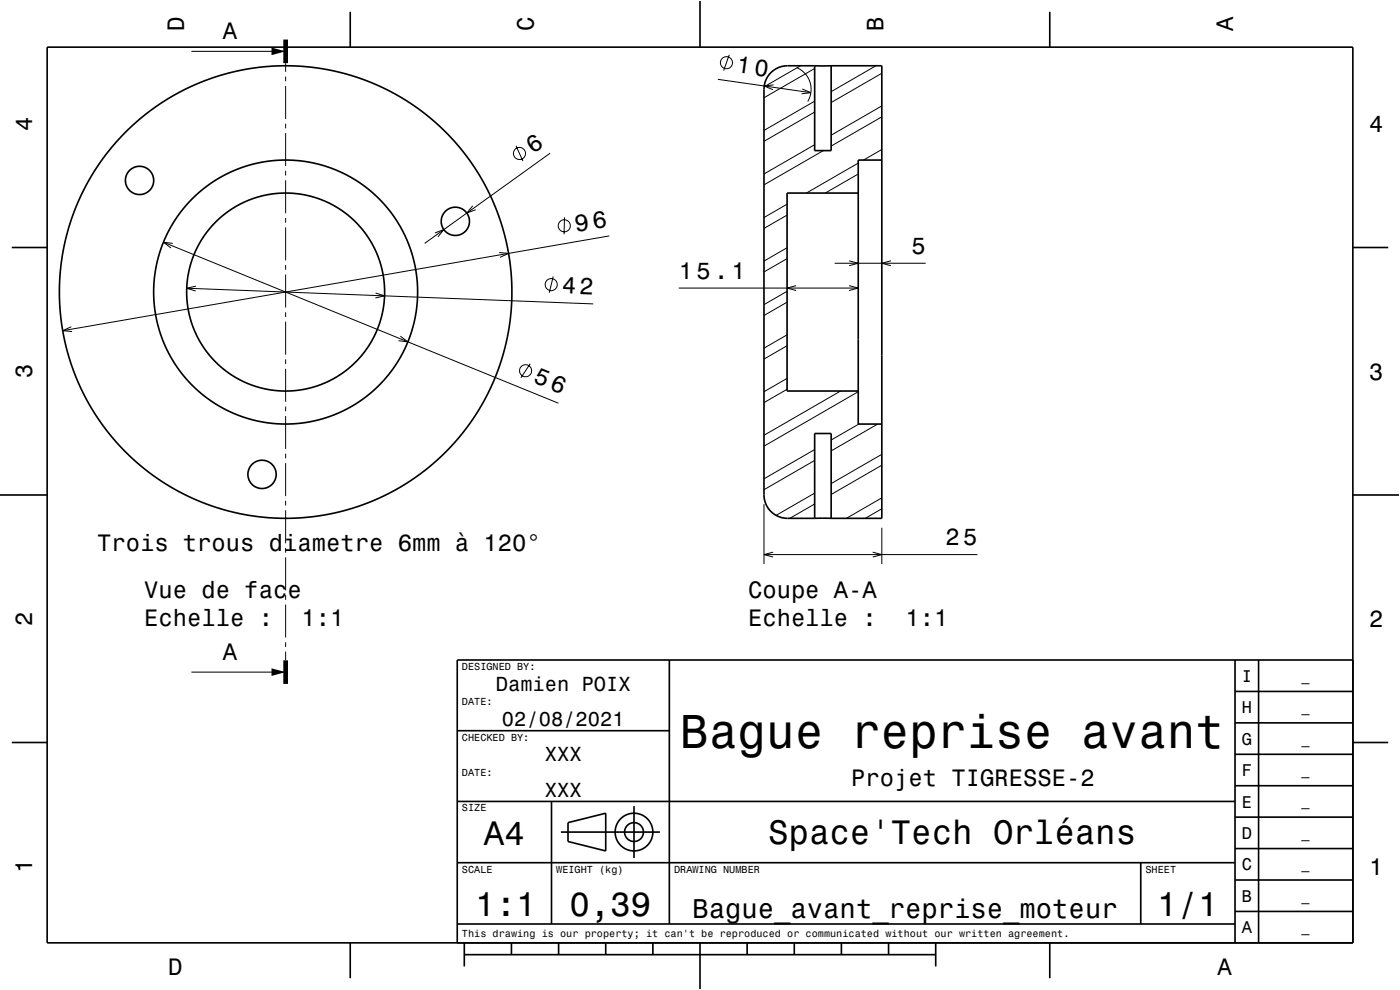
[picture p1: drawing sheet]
<svg xmlns="http://www.w3.org/2000/svg" width="297mm" height="210mm" viewBox="0 0 297 210" stroke-linecap="round" stroke-linejoin="round" font-family="sans-serif">
<g fill="none" stroke="#000" stroke-width=".21">
<path d="M40.6 10.9h20M60.6 13.4v1.8M60.6 16.2v1M60.6 18.2v7M152.3 16.8l19.7 2.9M154.7 11.6l-1.2 3.4M164.1 18l-2 .2 1.9 .8M169 14.3a5 5 0 0 1 2.4 7.2M169.8 13.9l-7.7 4.5M170.2 18.9l1.8 .8-2 .2M172.8 14.5l-10.7 6.2M185.8 13.9l-9.5 5.5"/>
<path d="M187.1 15.5l-10.8 6.3M60.6 26.2v1M60.6 28.2v7M60.6 36.2v1M60.6 38.2v7M109.5 30.9l1.4 3.3M116.7 32.5l-26.6 19.1M172.8 23.8l-10.7 6.2M172.8 30.7l-10.7 6.2M172.8 21.5l-10.7 6.2M174.7 32l-12.6 7.2M182.1 36.9l-7 4.1"/>
<path d="M182.1 34.6l-11 6.4M187.1 24.8l-10.8 6.2M187.1 31.7l-3.9 2.3M187.1 22.5l-10.8 6.2M34.7 51.4l83.8 34.1M36.7 51.6l-2-.2 1.6 1.2M60.6 46.2v1M60.6 48.2v7M60.6 56.2v1M60.6 58.2v7M92.3 49.4l1.9-.7-1.3 1.5M100.3 43.7l-1.3 1.5 1.9-.7"/>
<path d="M105.9 53.6l2 .1-1.8 .9M117.4 58.6l-.9 3.5M119.8 46.1l-.1 3.6M129.3 50l-116 20.1M167 54.9l-4.9 2.8M167 45.6l-4.9 2.9M167 52.6l-4.9 2.8M167 43.3l-4.9 2.8M177.1 55.8h19.3M180.1 55.3l2 .5-2 .6M189 55.3l-1.9 .5 1.9 .6M15.1 69.3l-1.8 .8 2 .2"/>
<path d="M39.6 61.1l86.2 3.4M41.6 60.7l-2 .4 1.9 .6M60.6 66.2v1M60.6 68.2v7M60.6 76.2v1M60.6 78.2v7M79.7 62.2l1.9 .6-2 .4M84.9 71.3l1.6 1.2-2-.2M112.5 77.2l-2 2.9M144 61.1h38.1M167 73.3l-4.9 2.9M167 64.1l-4.9 2.8"/>
<path d="M167 71l-4.9 2.9M167 61.8l-4.9 2.8M168.9 60.6l-1.9 .5 1.9 .5M180.1 60.6l2 .5-2 .5M60.6 86.2v1M60.6 88.2v7M60.6 96.2v1M60.6 98.2v7M167 82.6l-4.9 2.8M167 80.3l-4.9 2.8M172.8 97.7l-10.7 6.2M172.8 95.4l-10.7 6.2"/>
<path d="M178.3 82.9l-16.2 9.4M182.1 83.1l-20 11.5M182.2 90l-5.9 3.3M186.2 90l-9.9 5.7M187.1 98.7l-10.8 6.2M187.1 96.4l-10.8 6.2M60.6 106.2v1M60.6 108.2v7M60.6 116.2v1M60.6 118.2v7M162.1 107v12.6M162.1 117.6h45.3"/>
<path d="M164 117.1l-1.9 .5 1.9 .6M172.8 106.9l-5.2 3.1M172.8 104.6l-8.2 4.7M185.1 117.1l2 .5-2 .6M187.1 107.9l-3.5 2.1M187.1 105.6l-7.5 4.4M187.1 112v7.6M60.6 126.2v1M60.6 128.2v7M60.6 136.2v1M60.6 138.2v1.9M40.6 142.6h20"/>
<circle cx="154.1" cy="13.3" r="1.28"/>
<circle cx="110.2" cy="32.6" r="1.28"/>
<circle cx="119.7" cy="47.9" r="1.28"/>
<circle cx="111.5" cy="78.6" r="1.28"/>
<circle cx="116.9" cy="60.4" r="1.28"/>
</g>
<g fill="none" stroke="#000" stroke-width=".35">
<path d="M10 10h277v190h-277zM74.3 2.5v7.5M148.5 0v10M172.8 13.9h-5.7a5 5 0 0 0-5 5.1v86a5 5 0 0 0 5 5h5.7M172.8 13.9h3.5M172.8 13.9v18.1h3.5v-18.1M176.3 13.9h10.8v96.1h-10.8M222.7 2.5v7.5M187.1 34h-5v56h5M2.5 52.5h7.5M182.1 41h-15.1v41.9h15.1M287 52.5h7.5"/>
<path d="M0 105h10M172.8 110h3.5M172.8 110v-18h3.5v18M287 105h10M142 140v56M262 140v60M267 140v60M287 140h-190v60M2.5 157.5h7.5M97 155h45M262 153.3h25M262 146.7h25"/>
<path d="M287 157.5h7.5M97 170h165M117 170v26M119 176.5h21M120.5 174.5l8-2v8l-8-2zM134.5 171v11M262 173.3h25M262 166.7h25M262 160h25M97 196h165M97 183h165M242 183v13"/>
<path d="M262 193.3h25M262 186.7h25M262 180h25M74.3 200v7.5M98.5 202.5h100M98.5 200v5M108.5 200v2.5M118.5 200v2.5M128.5 200v2.5M138.5 200v2.5M148.5 200v10M158.5 200v2.5"/>
<path d="M168.5 200v2.5M178.5 200v2.5M188.5 200v2.5M198.5 200v5M222.7 200v7.5"/>
<circle cx="29.6" cy="38.3" r="3"/>
<circle cx="96.6" cy="46.9" r="3"/>
<circle cx="60.6" cy="61.9" r="48"/>
<circle cx="60.6" cy="61.9" r="28"/>
<circle cx="60.6" cy="62" r="21"/>
<circle cx="55.6" cy="100.6" r="3"/>
<circle cx="134.5" cy="176.5" r="2"/>
<circle cx="134.5" cy="176.5" r="4"/>
</g>
<path d="M60.6 8.4v5M60.6 140.1v5" fill="none" stroke="#000" stroke-width="1" stroke-linecap="butt"/>
<g fill="#000">
<path d="M57.6 10.1l3 .8-3 .8z" fill-rule="evenodd"/>
<path d="M57.6 141.8l3 .8-3 .8z" fill-rule="evenodd"/>
</g>
<path d="M0 0h297v210h-297" fill="none" stroke="#fff" stroke-width=".21"/>
<text font-size="10.1" x="144.3" y="158.7">Bague reprise avant</text>
<g font-size="7.2">
<text x="102.7" y="179.3">A4</text>
<text x="163" y="179.1">Space'Tech Orléans</text>
<text x="100.8" y="194.3">1:1</text>
<text x="120.8" y="194.3">0,39</text>
<text x="245.5" y="194.3">1/1</text>
</g>
<text font-size="5.8" x="146.9" y="194.6">Bague_avant_reprise_moteur</text>
<g font-size="5.1">
<text x="122.3" y="49.2" transform="rotate(-10 122.3 49.2)">96</text>
<text x="112.9" y="81.1" transform="rotate(22 112.9 81.1)">56</text>
</g>
<g font-size="5">
<text x="39" y="6.5" transform="rotate(-90 39 6.5)">D</text>
<text x="47.3" y="8.3">A</text>
<text x="113.2" y="6.5" transform="rotate(-90 113.2 6.5)">C</text>
<text x="187.4" y="6.5" transform="rotate(-90 187.4 6.5)">B</text>
<text x="261.6" y="6.5" transform="rotate(-90 261.6 6.5)">A</text>
<text x="156.1" y="15.4" transform="rotate(8 156.1 15.4)">10</text>
<text x="6.8" y="27.8" transform="rotate(-90 6.8 27.8)">4</text>
<text x="290.5" y="28.1">4</text>
<text x="113.1" y="32.6" transform="rotate(-36 113.1 32.6)">6</text>
<text x="193.4" y="53.8">5</text>
<text x="144" y="59.1">15.1</text>
<text x="119.2" y="62.2" transform="rotate(2 119.2 62.2)">42</text>
<text x="6.8" y="80.3" transform="rotate(-90 6.8 80.3)">3</text>
<text x="290.5" y="80.6">3</text>
<text x="20.6" y="116.8">Trois trous diametre 6mm à 120°</text>
<text x="200.6" y="115.6">25</text>
<text x="30.6" y="126.8">Vue de face</text>
<text x="158.7" y="126.8">Coupe A-A</text>
<text x="6.8" y="132.8" transform="rotate(-90 6.8 132.8)">2</text>
<text x="30.6" y="132.9">Echelle :</text>
<text x="64" y="132.9">1:1</text>
<text x="158.7" y="132.9">Echelle :</text>
<text x="192.1" y="132.9">1:1</text>
<text x="290.5" y="133.1">2</text>
<text x="47.3" y="140">A</text>
<text x="180.6" y="166.8">Projet TIGRESSE-2</text>
<text x="6.8" y="185.3" transform="rotate(-90 6.8 185.3)">1</text>
<text x="290.5" y="185.6">1</text>
<text x="35.7" y="206.8">D</text>
<text x="258.3" y="206.8">A</text>
</g>
<g font-size="4.3">
<text x="105.2" y="146.5">Damien POIX</text>
<text x="106.5" y="154">02/08/2021</text>
<text x="115.6" y="161.5">XXX</text>
<text x="115.6" y="169">XXX</text>
</g>
<g font-size="3.6">
<text x="263.4" y="144.6">I</text>
<text x="263.4" y="151.3">H</text>
<text x="263.4" y="158">G</text>
<text x="263.4" y="164.6">F</text>
<text x="263.4" y="171.3">E</text>
<text x="263.4" y="178">D</text>
<text x="263.4" y="184.6">C</text>
<text x="263.4" y="191.3">B</text>
<text x="263.4" y="198">A</text>
</g>
<g font-size="2.9">
<text x="276.1" y="144.4">_</text>
<text x="276.1" y="151">_</text>
<text x="276.1" y="157.7">_</text>
<text x="276.1" y="164.4">_</text>
<text x="276.1" y="171">_</text>
<text x="276.1" y="177.7">_</text>
<text x="276.1" y="184.4">_</text>
<text x="276.1" y="191.1">_</text>
<text x="276.1" y="197.7">_</text>
</g>
<g font-size="2.2">
<text x="98" y="142.1">DESIGNED BY:</text>
<text x="98" y="149.6">DATE:</text>
<text x="98" y="157.1">CHECKED BY:</text>
<text x="98" y="164.6">DATE:</text>
<text x="98" y="172.1">SIZE</text>
<text x="98" y="185.1">SCALE</text>
<text x="118" y="185.1">WEIGHT (kg)</text>
<text x="143" y="185.1">DRAWING NUMBER</text>
<text x="243" y="185.1">SHEET</text>
<text x="98" y="198.8">This drawing is our property; it can't be reproduced or communicated without our written agreement.</text>
</g>
</svg>
